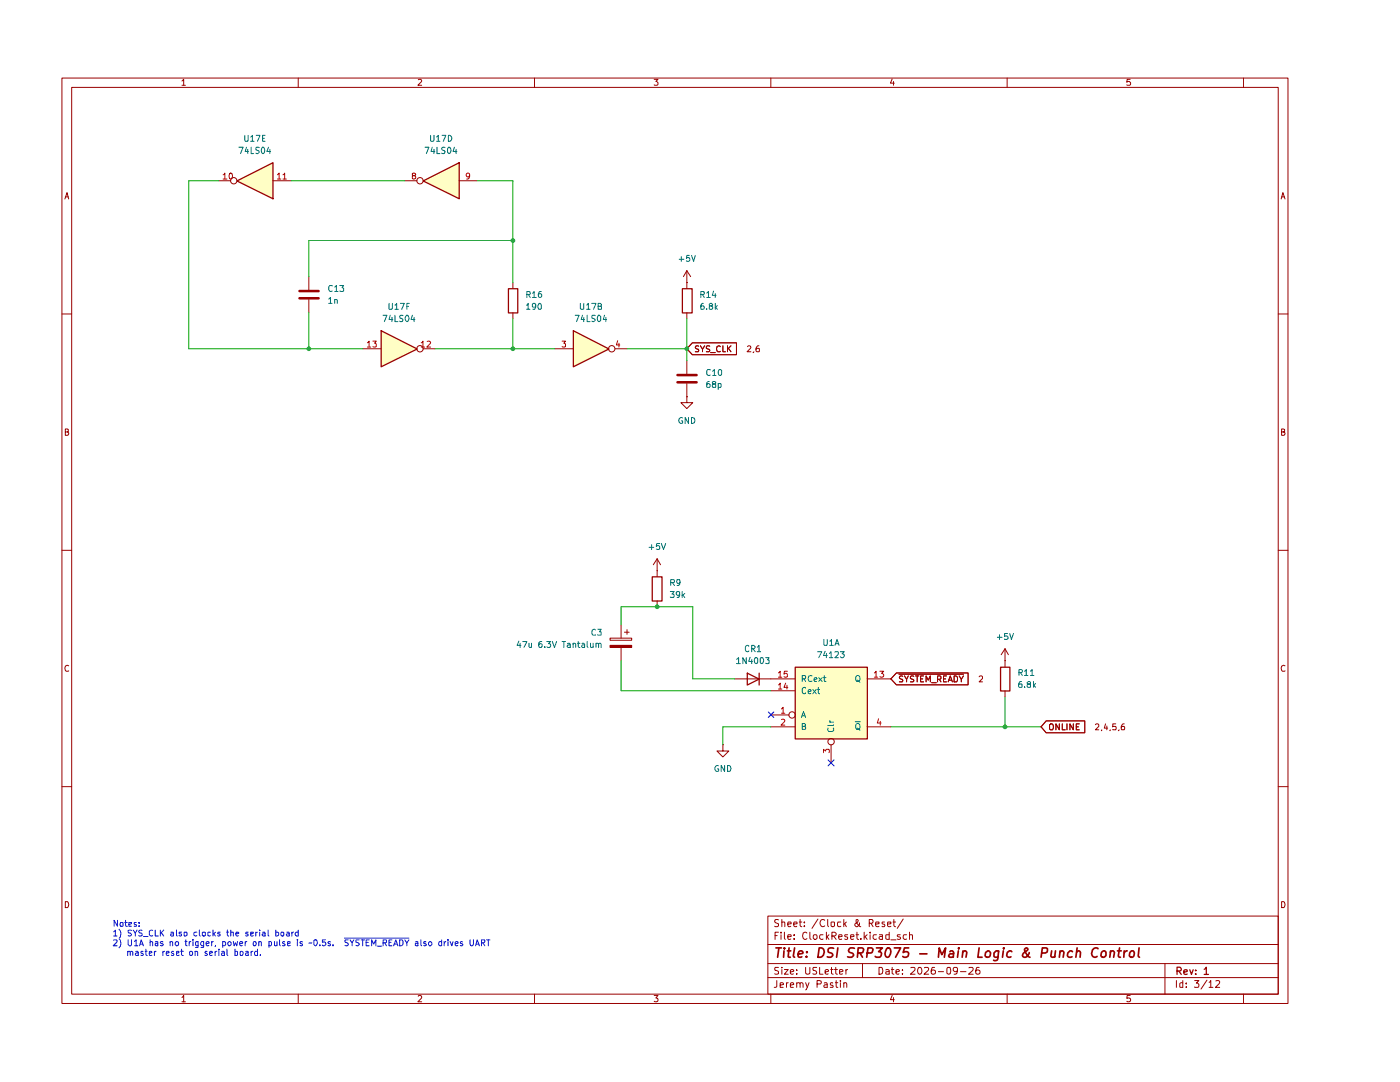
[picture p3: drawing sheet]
(kicad_sch
 (version 20250114)
 (generator "eeschema")
 (generator_version "9.0")
 (paper "USLetter")
 (title_block
  (title "DSI SRP3075 - Main Logic & Punch Control")
  (date "2026-09-26")
  (rev "1")
  (company "Jeremy Pastin"))
 (lib_symbols
  (symbol "74xx:74LS04" (exclude_from_sim no) (in_bom yes) (on_board yes)
   (property "Reference" "U" (at 0 1.27 0) (effects (font (size 1.27 1.27))))
   (property "Value" "74LS04" (at 0 -1.27 0) (effects (font (size 1.27 1.27))))
   (property "Footprint" "" (at 0 0 0) (effects (font (size 1.27 1.27)) (hide yes)))
   (property "Datasheet" "http://www.ti.com/lit/gpn/sn74LS04" (at 0 0 0) (effects (font (size 1.27 1.27)) (hide yes)))
   (property "Description" "Hex Inverter" (at 0 0 0) (effects (font (size 1.27 1.27)) (hide yes)))
   (property "ki_locked" "" (at 0 0 0) (effects (font (size 1.27 1.27))))
   (symbol "74LS04_1_0"
    (polyline (pts (xy -3.81 3.81) (xy -3.81 -3.81) (xy 3.81 0) (xy -3.81 3.81)) (stroke (width 0.254) (type default)) (fill (type background)))
    (pin input line (at -7.62 0 0) (length 3.81) (name "~" (effects (font (size 1.27 1.27)))) (number "1" (effects (font (size 1.27 1.27)))))
    (pin output inverted (at 7.62 0 180) (length 3.81) (name "~" (effects (font (size 1.27 1.27)))) (number "2" (effects (font (size 1.27 1.27))))))
   (symbol "74LS04_2_0"
    (polyline (pts (xy -3.81 3.81) (xy -3.81 -3.81) (xy 3.81 0) (xy -3.81 3.81)) (stroke (width 0.254) (type default)) (fill (type background)))
    (pin input line (at -7.62 0 0) (length 3.81) (name "~" (effects (font (size 1.27 1.27)))) (number "3" (effects (font (size 1.27 1.27)))))
    (pin output inverted (at 7.62 0 180) (length 3.81) (name "~" (effects (font (size 1.27 1.27)))) (number "4" (effects (font (size 1.27 1.27))))))
   (symbol "74LS04_3_0"
    (polyline (pts (xy -3.81 3.81) (xy -3.81 -3.81) (xy 3.81 0) (xy -3.81 3.81)) (stroke (width 0.254) (type default)) (fill (type background)))
    (pin input line (at -7.62 0 0) (length 3.81) (name "~" (effects (font (size 1.27 1.27)))) (number "5" (effects (font (size 1.27 1.27)))))
    (pin output inverted (at 7.62 0 180) (length 3.81) (name "~" (effects (font (size 1.27 1.27)))) (number "6" (effects (font (size 1.27 1.27))))))
   (symbol "74LS04_4_0"
    (polyline (pts (xy -3.81 3.81) (xy -3.81 -3.81) (xy 3.81 0) (xy -3.81 3.81)) (stroke (width 0.254) (type default)) (fill (type background)))
    (pin input line (at -7.62 0 0) (length 3.81) (name "~" (effects (font (size 1.27 1.27)))) (number "9" (effects (font (size 1.27 1.27)))))
    (pin output inverted (at 7.62 0 180) (length 3.81) (name "~" (effects (font (size 1.27 1.27)))) (number "8" (effects (font (size 1.27 1.27))))))
   (symbol "74LS04_5_0"
    (polyline (pts (xy -3.81 3.81) (xy -3.81 -3.81) (xy 3.81 0) (xy -3.81 3.81)) (stroke (width 0.254) (type default)) (fill (type background)))
    (pin input line (at -7.62 0 0) (length 3.81) (name "~" (effects (font (size 1.27 1.27)))) (number "11" (effects (font (size 1.27 1.27)))))
    (pin output inverted (at 7.62 0 180) (length 3.81) (name "~" (effects (font (size 1.27 1.27)))) (number "10" (effects (font (size 1.27 1.27))))))
   (symbol "74LS04_6_0"
    (polyline (pts (xy -3.81 3.81) (xy -3.81 -3.81) (xy 3.81 0) (xy -3.81 3.81)) (stroke (width 0.254) (type default)) (fill (type background)))
    (pin input line (at -7.62 0 0) (length 3.81) (name "~" (effects (font (size 1.27 1.27)))) (number "13" (effects (font (size 1.27 1.27)))))
    (pin output inverted (at 7.62 0 180) (length 3.81) (name "~" (effects (font (size 1.27 1.27)))) (number "12" (effects (font (size 1.27 1.27))))))
   (symbol "74LS04_7_0"
    (pin power_in line (at 0 12.7 270) (length 5.08) (name "VCC" (effects (font (size 1.27 1.27)))) (number "14" (effects (font (size 1.27 1.27)))))
    (pin power_in line (at 0 -12.7 90) (length 5.08) (name "GND" (effects (font (size 1.27 1.27)))) (number "7" (effects (font (size 1.27 1.27))))))
   (symbol "74LS04_7_1"
    (rectangle (start -5.08 7.62) (end 5.08 -7.62) (stroke (width 0.254) (type default)) (fill (type background))))
   (embedded_fonts no))
  (symbol "74xx:74LS123"
   (pin_names
    (offset 1.016)) (exclude_from_sim no) (in_bom yes) (on_board yes)
   (property "Reference" "U" (at -7.62 8.89 0) (effects (font (size 1.27 1.27))))
   (property "Value" "74LS123" (at -7.62 -8.89 0) (effects (font (size 1.27 1.27))))
   (property "Footprint" "" (at 0 0 0) (effects (font (size 1.27 1.27)) (hide yes)))
   (property "Datasheet" "http://www.ti.com/lit/gpn/sn74LS123" (at 0 0 0) (effects (font (size 1.27 1.27)) (hide yes)))
   (property "Description" "Dual retriggerable Monostable" (at 0 0 0) (effects (font (size 1.27 1.27)) (hide yes)))
   (property "ki_locked" "" (at 0 0 0) (effects (font (size 1.27 1.27))))
   (symbol "74LS123_1_0"
    (pin input line (at -12.7 5.08 0) (length 5.08) (name "RCext" (effects (font (size 1.27 1.27)))) (number "15" (effects (font (size 1.27 1.27)))))
    (pin input line (at -12.7 2.54 0) (length 5.08) (name "Cext" (effects (font (size 1.27 1.27)))) (number "14" (effects (font (size 1.27 1.27)))))
    (pin input inverted (at -12.7 -2.54 0) (length 5.08) (name "A" (effects (font (size 1.27 1.27)))) (number "1" (effects (font (size 1.27 1.27)))))
    (pin input line (at -12.7 -5.08 0) (length 5.08) (name "B" (effects (font (size 1.27 1.27)))) (number "2" (effects (font (size 1.27 1.27)))))
    (pin input inverted (at 0 -12.7 90) (length 5.08) (name "Clr" (effects (font (size 1.27 1.27)))) (number "3" (effects (font (size 1.27 1.27)))))
    (pin output line (at 12.7 5.08 180) (length 5.08) (name "Q" (effects (font (size 1.27 1.27)))) (number "13" (effects (font (size 1.27 1.27)))))
    (pin output line (at 12.7 -5.08 180) (length 5.08) (name "~{Q}" (effects (font (size 1.27 1.27)))) (number "4" (effects (font (size 1.27 1.27))))))
   (symbol "74LS123_1_1"
    (rectangle (start -7.62 7.62) (end 7.62 -7.62) (stroke (width 0.254) (type default)) (fill (type background))))
   (symbol "74LS123_2_0"
    (pin input line (at -12.7 5.08 0) (length 5.08) (name "RCext" (effects (font (size 1.27 1.27)))) (number "7" (effects (font (size 1.27 1.27)))))
    (pin input line (at -12.7 2.54 0) (length 5.08) (name "Cext" (effects (font (size 1.27 1.27)))) (number "6" (effects (font (size 1.27 1.27)))))
    (pin input inverted (at -12.7 -2.54 0) (length 5.08) (name "A" (effects (font (size 1.27 1.27)))) (number "9" (effects (font (size 1.27 1.27)))))
    (pin input line (at -12.7 -5.08 0) (length 5.08) (name "B" (effects (font (size 1.27 1.27)))) (number "10" (effects (font (size 1.27 1.27)))))
    (pin input inverted (at 0 -12.7 90) (length 5.08) (name "Clr" (effects (font (size 1.27 1.27)))) (number "11" (effects (font (size 1.27 1.27)))))
    (pin output line (at 12.7 5.08 180) (length 5.08) (name "Q" (effects (font (size 1.27 1.27)))) (number "5" (effects (font (size 1.27 1.27)))))
    (pin output line (at 12.7 -5.08 180) (length 5.08) (name "~{Q}" (effects (font (size 1.27 1.27)))) (number "12" (effects (font (size 1.27 1.27))))))
   (symbol "74LS123_2_1"
    (rectangle (start -7.62 7.62) (end 7.62 -7.62) (stroke (width 0.254) (type default)) (fill (type background))))
   (symbol "74LS123_3_0"
    (pin power_in line (at 0 12.7 270) (length 5.08) (name "VCC" (effects (font (size 1.27 1.27)))) (number "16" (effects (font (size 1.27 1.27)))))
    (pin power_in line (at 0 -12.7 90) (length 5.08) (name "GND" (effects (font (size 1.27 1.27)))) (number "8" (effects (font (size 1.27 1.27))))))
   (symbol "74LS123_3_1"
    (rectangle (start -5.08 7.62) (end 5.08 -7.62) (stroke (width 0.254) (type default)) (fill (type background))))
   (embedded_fonts no))
  (symbol "Device:C"
   (pin_numbers (hide yes))
   (pin_names
    (offset 0.254)) (exclude_from_sim no) (in_bom yes) (on_board yes)
   (property "Reference" "C" (at 0.635 2.54 0) (effects (font (size 1.27 1.27)) (justify left)))
   (property "Value" "C" (at 0.635 -2.54 0) (effects (font (size 1.27 1.27)) (justify left)))
   (property "Footprint" "" (at 0.9652 -3.81 0) (effects (font (size 1.27 1.27)) (hide yes)))
   (property "Datasheet" "~" (at 0 0 0) (effects (font (size 1.27 1.27)) (hide yes)))
   (property "Description" "Unpolarized capacitor" (at 0 0 0) (effects (font (size 1.27 1.27)) (hide yes)))
   (symbol "C_0_1"
    (polyline (pts (xy -2.032 0.762) (xy 2.032 0.762)) (stroke (width 0.508) (type default)) (fill (type none)))
    (polyline (pts (xy -2.032 -0.762) (xy 2.032 -0.762)) (stroke (width 0.508) (type default)) (fill (type none))))
   (symbol "C_1_1"
    (pin passive line (at 0 3.81 270) (length 2.794) (name "~" (effects (font (size 1.27 1.27)))) (number "1" (effects (font (size 1.27 1.27)))))
    (pin passive line (at 0 -3.81 90) (length 2.794) (name "~" (effects (font (size 1.27 1.27)))) (number "2" (effects (font (size 1.27 1.27))))))
   (embedded_fonts no))
  (symbol "Device:C_Polarized"
   (pin_numbers (hide yes))
   (pin_names
    (offset 0.254)) (exclude_from_sim no) (in_bom yes) (on_board yes)
   (property "Reference" "C" (at 0.635 2.54 0) (effects (font (size 1.27 1.27)) (justify left)))
   (property "Value" "C_Polarized" (at 0.635 -2.54 0) (effects (font (size 1.27 1.27)) (justify left)))
   (property "Footprint" "" (at 0.9652 -3.81 0) (effects (font (size 1.27 1.27)) (hide yes)))
   (property "Datasheet" "~" (at 0 0 0) (effects (font (size 1.27 1.27)) (hide yes)))
   (property "Description" "Polarized capacitor" (at 0 0 0) (effects (font (size 1.27 1.27)) (hide yes)))
   (symbol "C_Polarized_0_1"
    (rectangle (start -2.286 0.508) (end 2.286 1.016) (stroke (width 0) (type default)) (fill (type none)))
    (polyline (pts (xy -1.778 2.286) (xy -0.762 2.286)) (stroke (width 0) (type default)) (fill (type none)))
    (polyline (pts (xy -1.27 2.794) (xy -1.27 1.778)) (stroke (width 0) (type default)) (fill (type none)))
    (rectangle (start 2.286 -0.508) (end -2.286 -1.016) (stroke (width 0) (type default)) (fill (type outline))))
   (symbol "C_Polarized_1_1"
    (pin passive line (at 0 3.81 270) (length 2.794) (name "~" (effects (font (size 1.27 1.27)))) (number "1" (effects (font (size 1.27 1.27)))))
    (pin passive line (at 0 -3.81 90) (length 2.794) (name "~" (effects (font (size 1.27 1.27)))) (number "2" (effects (font (size 1.27 1.27))))))
   (embedded_fonts no))
  (symbol "Device:D"
   (pin_numbers (hide yes))
   (pin_names
    (offset 1.016) (hide yes)) (exclude_from_sim no) (in_bom yes) (on_board yes)
   (property "Reference" "D" (at 0 2.54 0) (effects (font (size 1.27 1.27))))
   (property "Value" "D" (at 0 -2.54 0) (effects (font (size 1.27 1.27))))
   (property "Footprint" "" (at 0 0 0) (effects (font (size 1.27 1.27)) (hide yes)))
   (property "Datasheet" "~" (at 0 0 0) (effects (font (size 1.27 1.27)) (hide yes)))
   (property "Description" "Diode" (at 0 0 0) (effects (font (size 1.27 1.27)) (hide yes)))
   (property "Sim.Device" "D" (at 0 0 0) (effects (font (size 1.27 1.27)) (hide yes)))
   (property "Sim.Pins" "1=K 2=A" (at 0 0 0) (effects (font (size 1.27 1.27)) (hide yes)))
   (symbol "D_0_1"
    (polyline (pts (xy -1.27 1.27) (xy -1.27 -1.27)) (stroke (width 0.254) (type default)) (fill (type none)))
    (polyline (pts (xy 1.27 1.27) (xy 1.27 -1.27) (xy -1.27 0) (xy 1.27 1.27)) (stroke (width 0.254) (type default)) (fill (type none)))
    (polyline (pts (xy 1.27 0) (xy -1.27 0)) (stroke (width 0) (type default)) (fill (type none))))
   (symbol "D_1_1"
    (pin passive line (at -3.81 0 0) (length 2.54) (name "K" (effects (font (size 1.27 1.27)))) (number "1" (effects (font (size 1.27 1.27)))))
    (pin passive line (at 3.81 0 180) (length 2.54) (name "A" (effects (font (size 1.27 1.27)))) (number "2" (effects (font (size 1.27 1.27))))))
   (embedded_fonts no))
  (symbol "Device:R"
   (pin_numbers (hide yes))
   (pin_names
    (offset 0)) (exclude_from_sim no) (in_bom yes) (on_board yes)
   (property "Reference" "R" (at 2.032 0 90) (effects (font (size 1.27 1.27))))
   (property "Value" "R" (at 0 0 90) (effects (font (size 1.27 1.27))))
   (property "Footprint" "" (at -1.778 0 90) (effects (font (size 1.27 1.27)) (hide yes)))
   (property "Datasheet" "~" (at 0 0 0) (effects (font (size 1.27 1.27)) (hide yes)))
   (property "Description" "Resistor" (at 0 0 0) (effects (font (size 1.27 1.27)) (hide yes)))
   (symbol "R_0_1"
    (rectangle (start -1.016 -2.54) (end 1.016 2.54) (stroke (width 0.254) (type default)) (fill (type none))))
   (symbol "R_1_1"
    (pin passive line (at 0 3.81 270) (length 1.27) (name "~" (effects (font (size 1.27 1.27)))) (number "1" (effects (font (size 1.27 1.27)))))
    (pin passive line (at 0 -3.81 90) (length 1.27) (name "~" (effects (font (size 1.27 1.27)))) (number "2" (effects (font (size 1.27 1.27))))))
   (embedded_fonts no))
  (symbol "power:+5V"
   (power)
   (pin_numbers (hide yes))
   (pin_names
    (offset 0) (hide yes)) (exclude_from_sim no) (in_bom yes) (on_board yes)
   (property "Reference" "#PWR" (at 0 -3.81 0) (effects (font (size 1.27 1.27)) (hide yes)))
   (property "Value" "+5V" (at 0 3.556 0) (effects (font (size 1.27 1.27))))
   (property "Footprint" "" (at 0 0 0) (effects (font (size 1.27 1.27)) (hide yes)))
   (property "Datasheet" "" (at 0 0 0) (effects (font (size 1.27 1.27)) (hide yes)))
   (property "Description" "Power symbol creates a global label with name \"+5V\"" (at 0 0 0) (effects (font (size 1.27 1.27)) (hide yes)))
   (symbol "+5V_0_1"
    (polyline (pts (xy -0.762 1.27) (xy 0 2.54)) (stroke (width 0) (type default)) (fill (type none)))
    (polyline (pts (xy 0 2.54) (xy 0.762 1.27)) (stroke (width 0) (type default)) (fill (type none)))
    (polyline (pts (xy 0 0) (xy 0 2.54)) (stroke (width 0) (type default)) (fill (type none))))
   (symbol "+5V_1_1"
    (pin power_in line (at 0 0 90) (length 0) (name "~" (effects (font (size 1.27 1.27)))) (number "1" (effects (font (size 1.27 1.27))))))
   (embedded_fonts no))
  (symbol "power:GND"
   (power)
   (pin_numbers (hide yes))
   (pin_names
    (offset 0) (hide yes)) (exclude_from_sim no) (in_bom yes) (on_board yes)
   (property "Reference" "#PWR" (at 0 -6.35 0) (effects (font (size 1.27 1.27)) (hide yes)))
   (property "Value" "GND" (at 0 -3.81 0) (effects (font (size 1.27 1.27))))
   (property "Footprint" "" (at 0 0 0) (effects (font (size 1.27 1.27)) (hide yes)))
   (property "Datasheet" "" (at 0 0 0) (effects (font (size 1.27 1.27)) (hide yes)))
   (property "Description" "Power symbol creates a global label with name \"GND\" , ground" (at 0 0 0) (effects (font (size 1.27 1.27)) (hide yes)))
   (symbol "GND_0_1"
    (polyline (pts (xy 0 0) (xy 0 -1.27) (xy 1.27 -1.27) (xy 0 -2.54) (xy -1.27 -1.27) (xy 0 -1.27)) (stroke (width 0) (type default)) (fill (type none))))
   (symbol "GND_1_1"
    (pin power_in line (at 0 0 270) (length 0) (name "~" (effects (font (size 1.27 1.27)))) (number "1" (effects (font (size 1.27 1.27))))))
   (embedded_fonts no)))
 (text "Notes:\n1) SYS_CLK also clocks the serial board\n2) U1A has no trigger, power on pulse is ~0.5s.  ~{SYSTEM_READY} also drives UART\n   master reset on serial board."
  (exclude_from_sim no)
  (at 20.574 192.278 0)
  (effects (font (size 1.27 1.27)) (justify left)))
 (junction
  (at 62.23 67.31)
  (diameter 0)
  (color 0 0 0 0))
 (junction
  (at 142.24 67.31)
  (diameter 0)
  (color 0 0 0 0))
 (junction
  (at 209.55 147.32)
  (diameter 0)
  (color 0 0 0 0))
 (junction
  (at 135.89 121.92)
  (diameter 0)
  (color 0 0 0 0))
 (junction
  (at 105.41 67.31)
  (diameter 0)
  (color 0 0 0 0))
 (junction
  (at 105.41 44.45)
  (diameter 0)
  (color 0 0 0 0))
 (no_connect
  (at 172.72 154.94))
 (no_connect
  (at 160.02 144.78))
 (wire
  (pts (xy 58.42 31.75) (xy 82.55 31.75))
  (stroke (width 0) (type default)))
 (wire
  (pts (xy 36.83 31.75) (xy 36.83 67.31))
  (stroke (width 0) (type default)))
 (wire
  (pts (xy 129.54 67.31) (xy 142.24 67.31))
  (stroke (width 0) (type default)))
 (wire
  (pts (xy 128.27 139.7) (xy 160.02 139.7))
  (stroke (width 0) (type default)))
 (wire
  (pts (xy 88.9 67.31) (xy 105.41 67.31))
  (stroke (width 0) (type default)))
 (wire
  (pts (xy 143.51 121.92) (xy 135.89 121.92))
  (stroke (width 0) (type default)))
 (wire
  (pts (xy 135.89 121.92) (xy 128.27 121.92))
  (stroke (width 0) (type default)))
 (wire
  (pts (xy 62.23 59.69) (xy 62.23 67.31))
  (stroke (width 0) (type default)))
 (wire
  (pts (xy 149.86 147.32) (xy 160.02 147.32))
  (stroke (width 0) (type default)))
 (wire
  (pts (xy 185.42 147.32) (xy 209.55 147.32))
  (stroke (width 0) (type default)))
 (wire
  (pts (xy 105.41 60.96) (xy 105.41 67.31))
  (stroke (width 0) (type default)))
 (wire
  (pts (xy 209.55 140.97) (xy 209.55 147.32))
  (stroke (width 0) (type default)))
 (wire
  (pts (xy 62.23 44.45) (xy 105.41 44.45))
  (stroke (width 0) (type default)))
 (wire
  (pts (xy 62.23 44.45) (xy 62.23 52.07))
  (stroke (width 0) (type default)))
 (wire
  (pts (xy 217.17 147.32) (xy 209.55 147.32))
  (stroke (width 0) (type default)))
 (wire
  (pts (xy 152.4 137.16) (xy 143.51 137.16))
  (stroke (width 0) (type default)))
 (wire
  (pts (xy 105.41 67.31) (xy 114.3 67.31))
  (stroke (width 0) (type default)))
 (wire
  (pts (xy 62.23 67.31) (xy 73.66 67.31))
  (stroke (width 0) (type default)))
 (wire
  (pts (xy 149.86 151.13) (xy 149.86 147.32))
  (stroke (width 0) (type default)))
 (wire
  (pts (xy 105.41 31.75) (xy 105.41 44.45))
  (stroke (width 0) (type default)))
 (wire
  (pts (xy 142.24 67.31) (xy 142.24 69.85))
  (stroke (width 0) (type default)))
 (wire
  (pts (xy 105.41 44.45) (xy 105.41 53.34))
  (stroke (width 0) (type default)))
 (wire
  (pts (xy 36.83 67.31) (xy 62.23 67.31))
  (stroke (width 0) (type default)))
 (wire
  (pts (xy 128.27 133.35) (xy 128.27 139.7))
  (stroke (width 0) (type default)))
 (wire
  (pts (xy 128.27 121.92) (xy 128.27 125.73))
  (stroke (width 0) (type default)))
 (wire
  (pts (xy 43.18 31.75) (xy 36.83 31.75))
  (stroke (width 0) (type default)))
 (wire
  (pts (xy 142.24 60.96) (xy 142.24 67.31))
  (stroke (width 0) (type default)))
 (wire
  (pts (xy 97.79 31.75) (xy 105.41 31.75))
  (stroke (width 0) (type default)))
 (wire
  (pts (xy 143.51 137.16) (xy 143.51 121.92))
  (stroke (width 0) (type default)))
 (global_label "ONLINE"
  (shape input)
  (at 217.17 147.32 0)
  (fields_autoplaced yes)
  (effects (font (size 1.27 1.27)) (justify left))
  (property "Intersheetrefs" "${INTERSHEET_REFS}" (at 226.9286 147.32 0) (effects (font (size 1.27 1.27)) (justify left))))
 (global_label "SYS_CLK"
  (shape input)
  (at 142.24 67.31 0)
  (fields_autoplaced yes)
  (effects (font (size 1.27 1.27)) (justify left))
  (property "Intersheetrefs" "${INTERSHEET_REFS}" (at 153.2685 67.31 0) (effects (font (size 1.27 1.27)) (justify left))))
 (global_label "~{SYSTEM_READY}"
  (shape input)
  (at 185.42 137.16 0)
  (fields_autoplaced yes)
  (effects (font (size 1.27 1.27)) (justify left))
  (property "Intersheetrefs" "${INTERSHEET_REFS}" (at 202.3146 137.16 0) (effects (font (size 1.27 1.27)) (justify left))))
 (symbol
  (lib_id "Device:C")
  (at 62.23 55.88 0)
  (unit 1)
  (exclude_from_sim no)
  (in_bom yes)
  (on_board yes)
  (dnp no)
  (fields_autoplaced yes)
  (property "Reference" "C13" (at 66.04 54.6099 0) (effects (font (size 1.27 1.27)) (justify left)))
  (property "Value" "1n" (at 66.04 57.1499 0) (effects (font (size 1.27 1.27)) (justify left)))
  (property "Footprint" "" (at 63.1952 59.69 0) (effects (font (size 1.27 1.27)) (hide yes)))
  (property "Datasheet" "~" (at 62.23 55.88 0) (effects (font (size 1.27 1.27)) (hide yes)))
  (property "Description" "Unpolarized capacitor" (at 62.23 55.88 0) (effects (font (size 1.27 1.27)) (hide yes)))
  (pin "1")
  (pin "2"))
 (symbol
  (lib_id "power:+5V")
  (at 135.89 114.3 0)
  (unit 1)
  (exclude_from_sim no)
  (in_bom yes)
  (on_board yes)
  (dnp no)
  (fields_autoplaced yes)
  (property "Reference" "#PWR0159" (at 135.89 118.11 0) (effects (font (size 1.27 1.27)) (hide yes)))
  (property "Value" "+5V" (at 135.89 109.22 0) (effects (font (size 1.27 1.27))))
  (property "Footprint" "" (at 135.89 114.3 0) (effects (font (size 1.27 1.27)) (hide yes)))
  (property "Datasheet" "" (at 135.89 114.3 0) (effects (font (size 1.27 1.27)) (hide yes)))
  (property "Description" "Power symbol creates a global label with name \"+5V\"" (at 135.89 114.3 0) (effects (font (size 1.27 1.27)) (hide yes)))
  (pin "1"))
 (symbol
  (lib_id "74xx:74LS04")
  (at 121.92 67.31 0)
  (unit 2)
  (exclude_from_sim no)
  (in_bom yes)
  (on_board yes)
  (dnp no)
  (fields_autoplaced yes)
  (property "Reference" "U17" (at 121.92 58.42 0) (effects (font (size 1.27 1.27))))
  (property "Value" "74LS04" (at 121.92 60.96 0) (effects (font (size 1.27 1.27))))
  (property "Footprint" "" (at 121.92 67.31 0) (effects (font (size 1.27 1.27)) (hide yes)))
  (property "Datasheet" "http://www.ti.com/lit/gpn/sn74LS04" (at 121.92 67.31 0) (effects (font (size 1.27 1.27)) (hide yes)))
  (property "Description" "Hex Inverter" (at 121.92 67.31 0) (effects (font (size 1.27 1.27)) (hide yes)))
  (pin "3")
  (pin "9")
  (pin "6")
  (pin "1")
  (pin "4")
  (pin "8")
  (pin "11")
  (pin "10")
  (pin "5")
  (pin "2")
  (pin "13")
  (pin "12")
  (pin "14")
  (pin "7"))
 (symbol
  (lib_id "Device:R")
  (at 105.41 57.15 0)
  (unit 1)
  (exclude_from_sim no)
  (in_bom yes)
  (on_board yes)
  (dnp no)
  (fields_autoplaced yes)
  (property "Reference" "R16" (at 107.95 55.8799 0) (effects (font (size 1.27 1.27)) (justify left)))
  (property "Value" "190" (at 107.95 58.4199 0) (effects (font (size 1.27 1.27)) (justify left)))
  (property "Footprint" "" (at 103.632 57.15 90) (effects (font (size 1.27 1.27)) (hide yes)))
  (property "Datasheet" "~" (at 105.41 57.15 0) (effects (font (size 1.27 1.27)) (hide yes)))
  (property "Description" "Resistor" (at 105.41 57.15 0) (effects (font (size 1.27 1.27)) (hide yes)))
  (pin "1")
  (pin "2"))
 (symbol
  (lib_id "74xx:74LS04")
  (at 81.28 67.31 0)
  (unit 6)
  (exclude_from_sim no)
  (in_bom yes)
  (on_board yes)
  (dnp no)
  (fields_autoplaced yes)
  (property "Reference" "U17" (at 81.28 58.42 0) (effects (font (size 1.27 1.27))))
  (property "Value" "74LS04" (at 81.28 60.96 0) (effects (font (size 1.27 1.27))))
  (property "Footprint" "" (at 81.28 67.31 0) (effects (font (size 1.27 1.27)) (hide yes)))
  (property "Datasheet" "http://www.ti.com/lit/gpn/sn74LS04" (at 81.28 67.31 0) (effects (font (size 1.27 1.27)) (hide yes)))
  (property "Description" "Hex Inverter" (at 81.28 67.31 0) (effects (font (size 1.27 1.27)) (hide yes)))
  (pin "3")
  (pin "9")
  (pin "6")
  (pin "1")
  (pin "4")
  (pin "8")
  (pin "11")
  (pin "10")
  (pin "5")
  (pin "2")
  (pin "13")
  (pin "12")
  (pin "14")
  (pin "7"))
 (symbol
  (lib_id "Device:R")
  (at 142.24 57.15 0)
  (unit 1)
  (exclude_from_sim no)
  (in_bom yes)
  (on_board yes)
  (dnp no)
  (fields_autoplaced yes)
  (property "Reference" "R14" (at 144.78 55.8799 0) (effects (font (size 1.27 1.27)) (justify left)))
  (property "Value" "6.8k" (at 144.78 58.4199 0) (effects (font (size 1.27 1.27)) (justify left)))
  (property "Footprint" "" (at 140.462 57.15 90) (effects (font (size 1.27 1.27)) (hide yes)))
  (property "Datasheet" "~" (at 142.24 57.15 0) (effects (font (size 1.27 1.27)) (hide yes)))
  (property "Description" "Resistor" (at 142.24 57.15 0) (effects (font (size 1.27 1.27)) (hide yes)))
  (pin "1")
  (pin "2"))
 (symbol
  (lib_id "74xx:74LS123")
  (at 172.72 142.24 0)
  (unit 1)
  (exclude_from_sim no)
  (in_bom yes)
  (on_board yes)
  (dnp no)
  (fields_autoplaced yes)
  (property "Reference" "U1" (at 172.72 129.54 0) (effects (font (size 1.27 1.27))))
  (property "Value" "74123" (at 172.72 132.08 0) (effects (font (size 1.27 1.27))))
  (property "Footprint" "" (at 172.72 142.24 0) (effects (font (size 1.27 1.27)) (hide yes)))
  (property "Datasheet" "http://www.ti.com/lit/gpn/sn74LS123" (at 172.72 142.24 0) (effects (font (size 1.27 1.27)) (hide yes)))
  (property "Description" "Dual retriggerable Monostable" (at 172.72 142.24 0) (effects (font (size 1.27 1.27)) (hide yes)))
  (pin "11")
  (pin "6")
  (pin "2")
  (pin "9")
  (pin "5")
  (pin "7")
  (pin "4")
  (pin "8")
  (pin "14")
  (pin "13")
  (pin "1")
  (pin "3")
  (pin "16")
  (pin "10")
  (pin "12")
  (pin "15"))
 (symbol
  (lib_id "power:GND")
  (at 149.86 151.13 0)
  (unit 1)
  (exclude_from_sim no)
  (in_bom yes)
  (on_board yes)
  (dnp no)
  (fields_autoplaced yes)
  (property "Reference" "#PWR0160" (at 149.86 157.48 0) (effects (font (size 1.27 1.27)) (hide yes)))
  (property "Value" "GND" (at 149.86 156.21 0) (effects (font (size 1.27 1.27))))
  (property "Footprint" "" (at 149.86 151.13 0) (effects (font (size 1.27 1.27)) (hide yes)))
  (property "Datasheet" "" (at 149.86 151.13 0) (effects (font (size 1.27 1.27)) (hide yes)))
  (property "Description" "Power symbol creates a global label with name \"GND\" , ground" (at 149.86 151.13 0) (effects (font (size 1.27 1.27)) (hide yes)))
  (pin "1"))
 (symbol
  (lib_id "Device:C")
  (at 142.24 73.66 0)
  (unit 1)
  (exclude_from_sim no)
  (in_bom yes)
  (on_board yes)
  (dnp no)
  (fields_autoplaced yes)
  (property "Reference" "C10" (at 146.05 72.3899 0) (effects (font (size 1.27 1.27)) (justify left)))
  (property "Value" "68p" (at 146.05 74.9299 0) (effects (font (size 1.27 1.27)) (justify left)))
  (property "Footprint" "" (at 143.2052 77.47 0) (effects (font (size 1.27 1.27)) (hide yes)))
  (property "Datasheet" "~" (at 142.24 73.66 0) (effects (font (size 1.27 1.27)) (hide yes)))
  (property "Description" "Unpolarized capacitor" (at 142.24 73.66 0) (effects (font (size 1.27 1.27)) (hide yes)))
  (pin "1")
  (pin "2"))
 (symbol
  (lib_id "Device:R")
  (at 209.55 137.16 0)
  (unit 1)
  (exclude_from_sim no)
  (in_bom yes)
  (on_board yes)
  (dnp no)
  (fields_autoplaced yes)
  (property "Reference" "R11" (at 212.09 135.8899 0) (effects (font (size 1.27 1.27)) (justify left)))
  (property "Value" "6.8k" (at 212.09 138.4299 0) (effects (font (size 1.27 1.27)) (justify left)))
  (property "Footprint" "" (at 207.772 137.16 90) (effects (font (size 1.27 1.27)) (hide yes)))
  (property "Datasheet" "~" (at 209.55 137.16 0) (effects (font (size 1.27 1.27)) (hide yes)))
  (property "Description" "Resistor" (at 209.55 137.16 0) (effects (font (size 1.27 1.27)) (hide yes)))
  (pin "1")
  (pin "2"))
 (symbol
  (lib_id "74xx:74LS04")
  (at 90.17 31.75 0)
  (mirror y)
  (unit 4)
  (exclude_from_sim no)
  (in_bom yes)
  (on_board yes)
  (dnp no)
  (fields_autoplaced yes)
  (property "Reference" "U17" (at 90.17 22.86 0) (effects (font (size 1.27 1.27))))
  (property "Value" "74LS04" (at 90.17 25.4 0) (effects (font (size 1.27 1.27))))
  (property "Footprint" "" (at 90.17 31.75 0) (effects (font (size 1.27 1.27)) (hide yes)))
  (property "Datasheet" "http://www.ti.com/lit/gpn/sn74LS04" (at 90.17 31.75 0) (effects (font (size 1.27 1.27)) (hide yes)))
  (property "Description" "Hex Inverter" (at 90.17 31.75 0) (effects (font (size 1.27 1.27)) (hide yes)))
  (pin "3")
  (pin "9")
  (pin "6")
  (pin "1")
  (pin "4")
  (pin "8")
  (pin "11")
  (pin "10")
  (pin "5")
  (pin "2")
  (pin "13")
  (pin "12")
  (pin "14")
  (pin "7"))
 (symbol
  (lib_id "74xx:74LS04")
  (at 50.8 31.75 180)
  (unit 5)
  (exclude_from_sim no)
  (in_bom yes)
  (on_board yes)
  (dnp no)
  (fields_autoplaced yes)
  (property "Reference" "U17" (at 50.8 22.86 0) (effects (font (size 1.27 1.27))))
  (property "Value" "74LS04" (at 50.8 25.4 0) (effects (font (size 1.27 1.27))))
  (property "Footprint" "" (at 50.8 31.75 0) (effects (font (size 1.27 1.27)) (hide yes)))
  (property "Datasheet" "http://www.ti.com/lit/gpn/sn74LS04" (at 50.8 31.75 0) (effects (font (size 1.27 1.27)) (hide yes)))
  (property "Description" "Hex Inverter" (at 50.8 31.75 0) (effects (font (size 1.27 1.27)) (hide yes)))
  (pin "3")
  (pin "9")
  (pin "6")
  (pin "1")
  (pin "4")
  (pin "8")
  (pin "11")
  (pin "10")
  (pin "5")
  (pin "2")
  (pin "13")
  (pin "12")
  (pin "14")
  (pin "7"))
 (symbol
  (lib_id "Device:C_Polarized")
  (at 128.27 129.54 0)
  (mirror y)
  (unit 1)
  (exclude_from_sim no)
  (in_bom yes)
  (on_board yes)
  (dnp no)
  (fields_autoplaced yes)
  (property "Reference" "C3" (at 124.46 127.3809 0) (effects (font (size 1.27 1.27)) (justify left)))
  (property "Value" "47u 6.3V Tantalum" (at 124.46 129.9209 0) (effects (font (size 1.27 1.27)) (justify left)))
  (property "Footprint" "" (at 127.3048 133.35 0) (effects (font (size 1.27 1.27)) (hide yes)))
  (property "Datasheet" "~" (at 128.27 129.54 0) (effects (font (size 1.27 1.27)) (hide yes)))
  (property "Description" "Polarized capacitor" (at 128.27 129.54 0) (effects (font (size 1.27 1.27)) (hide yes)))
  (pin "1")
  (pin "2"))
 (symbol
  (lib_id "Device:R")
  (at 135.89 118.11 0)
  (unit 1)
  (exclude_from_sim no)
  (in_bom yes)
  (on_board yes)
  (dnp no)
  (fields_autoplaced yes)
  (property "Reference" "R9" (at 138.43 116.8399 0) (effects (font (size 1.27 1.27)) (justify left)))
  (property "Value" "39k" (at 138.43 119.3799 0) (effects (font (size 1.27 1.27)) (justify left)))
  (property "Footprint" "" (at 134.112 118.11 90) (effects (font (size 1.27 1.27)) (hide yes)))
  (property "Datasheet" "~" (at 135.89 118.11 0) (effects (font (size 1.27 1.27)) (hide yes)))
  (property "Description" "Resistor" (at 135.89 118.11 0) (effects (font (size 1.27 1.27)) (hide yes)))
  (pin "1")
  (pin "2"))
 (symbol
  (lib_id "Device:D")
  (at 156.21 137.16 0)
  (mirror y)
  (unit 1)
  (exclude_from_sim no)
  (in_bom yes)
  (on_board yes)
  (dnp no)
  (fields_autoplaced yes)
  (property "Reference" "CR1" (at 156.21 130.81 0) (effects (font (size 1.27 1.27))))
  (property "Value" "1N4003" (at 156.21 133.35 0) (effects (font (size 1.27 1.27))))
  (property "Footprint" "" (at 156.21 137.16 0) (effects (font (size 1.27 1.27)) (hide yes)))
  (property "Datasheet" "~" (at 156.21 137.16 0) (effects (font (size 1.27 1.27)) (hide yes)))
  (property "Description" "Diode" (at 156.21 137.16 0) (effects (font (size 1.27 1.27)) (hide yes)))
  (property "Sim.Device" "D" (at 156.21 137.16 0) (effects (font (size 1.27 1.27)) (hide yes)))
  (property "Sim.Pins" "1=K 2=A" (at 156.21 137.16 0) (effects (font (size 1.27 1.27)) (hide yes)))
  (pin "1")
  (pin "2"))
 (symbol
  (lib_id "power:GND")
  (at 142.24 77.47 0)
  (unit 1)
  (exclude_from_sim no)
  (in_bom yes)
  (on_board yes)
  (dnp no)
  (fields_autoplaced yes)
  (property "Reference" "#PWR069" (at 142.24 83.82 0) (effects (font (size 1.27 1.27)) (hide yes)))
  (property "Value" "GND" (at 142.24 82.55 0) (effects (font (size 1.27 1.27))))
  (property "Footprint" "" (at 142.24 77.47 0) (effects (font (size 1.27 1.27)) (hide yes)))
  (property "Datasheet" "" (at 142.24 77.47 0) (effects (font (size 1.27 1.27)) (hide yes)))
  (property "Description" "Power symbol creates a global label with name \"GND\" , ground" (at 142.24 77.47 0) (effects (font (size 1.27 1.27)) (hide yes)))
  (pin "1"))
 (symbol
  (lib_id "power:+5V")
  (at 209.55 133.35 0)
  (unit 1)
  (exclude_from_sim no)
  (in_bom yes)
  (on_board yes)
  (dnp no)
  (fields_autoplaced yes)
  (property "Reference" "#PWR0161" (at 209.55 137.16 0) (effects (font (size 1.27 1.27)) (hide yes)))
  (property "Value" "+5V" (at 209.55 128.27 0) (effects (font (size 1.27 1.27))))
  (property "Footprint" "" (at 209.55 133.35 0) (effects (font (size 1.27 1.27)) (hide yes)))
  (property "Datasheet" "" (at 209.55 133.35 0) (effects (font (size 1.27 1.27)) (hide yes)))
  (property "Description" "Power symbol creates a global label with name \"+5V\"" (at 209.55 133.35 0) (effects (font (size 1.27 1.27)) (hide yes)))
  (pin "1"))
 (symbol
  (lib_id "power:+5V")
  (at 142.24 53.34 0)
  (unit 1)
  (exclude_from_sim no)
  (in_bom yes)
  (on_board yes)
  (dnp no)
  (fields_autoplaced yes)
  (property "Reference" "#PWR070" (at 142.24 57.15 0) (effects (font (size 1.27 1.27)) (hide yes)))
  (property "Value" "+5V" (at 142.24 48.26 0) (effects (font (size 1.27 1.27))))
  (property "Footprint" "" (at 142.24 53.34 0) (effects (font (size 1.27 1.27)) (hide yes)))
  (property "Datasheet" "" (at 142.24 53.34 0) (effects (font (size 1.27 1.27)) (hide yes)))
  (property "Description" "Power symbol creates a global label with name \"+5V\"" (at 142.24 53.34 0) (effects (font (size 1.27 1.27)) (hide yes)))
  (pin "1")))
